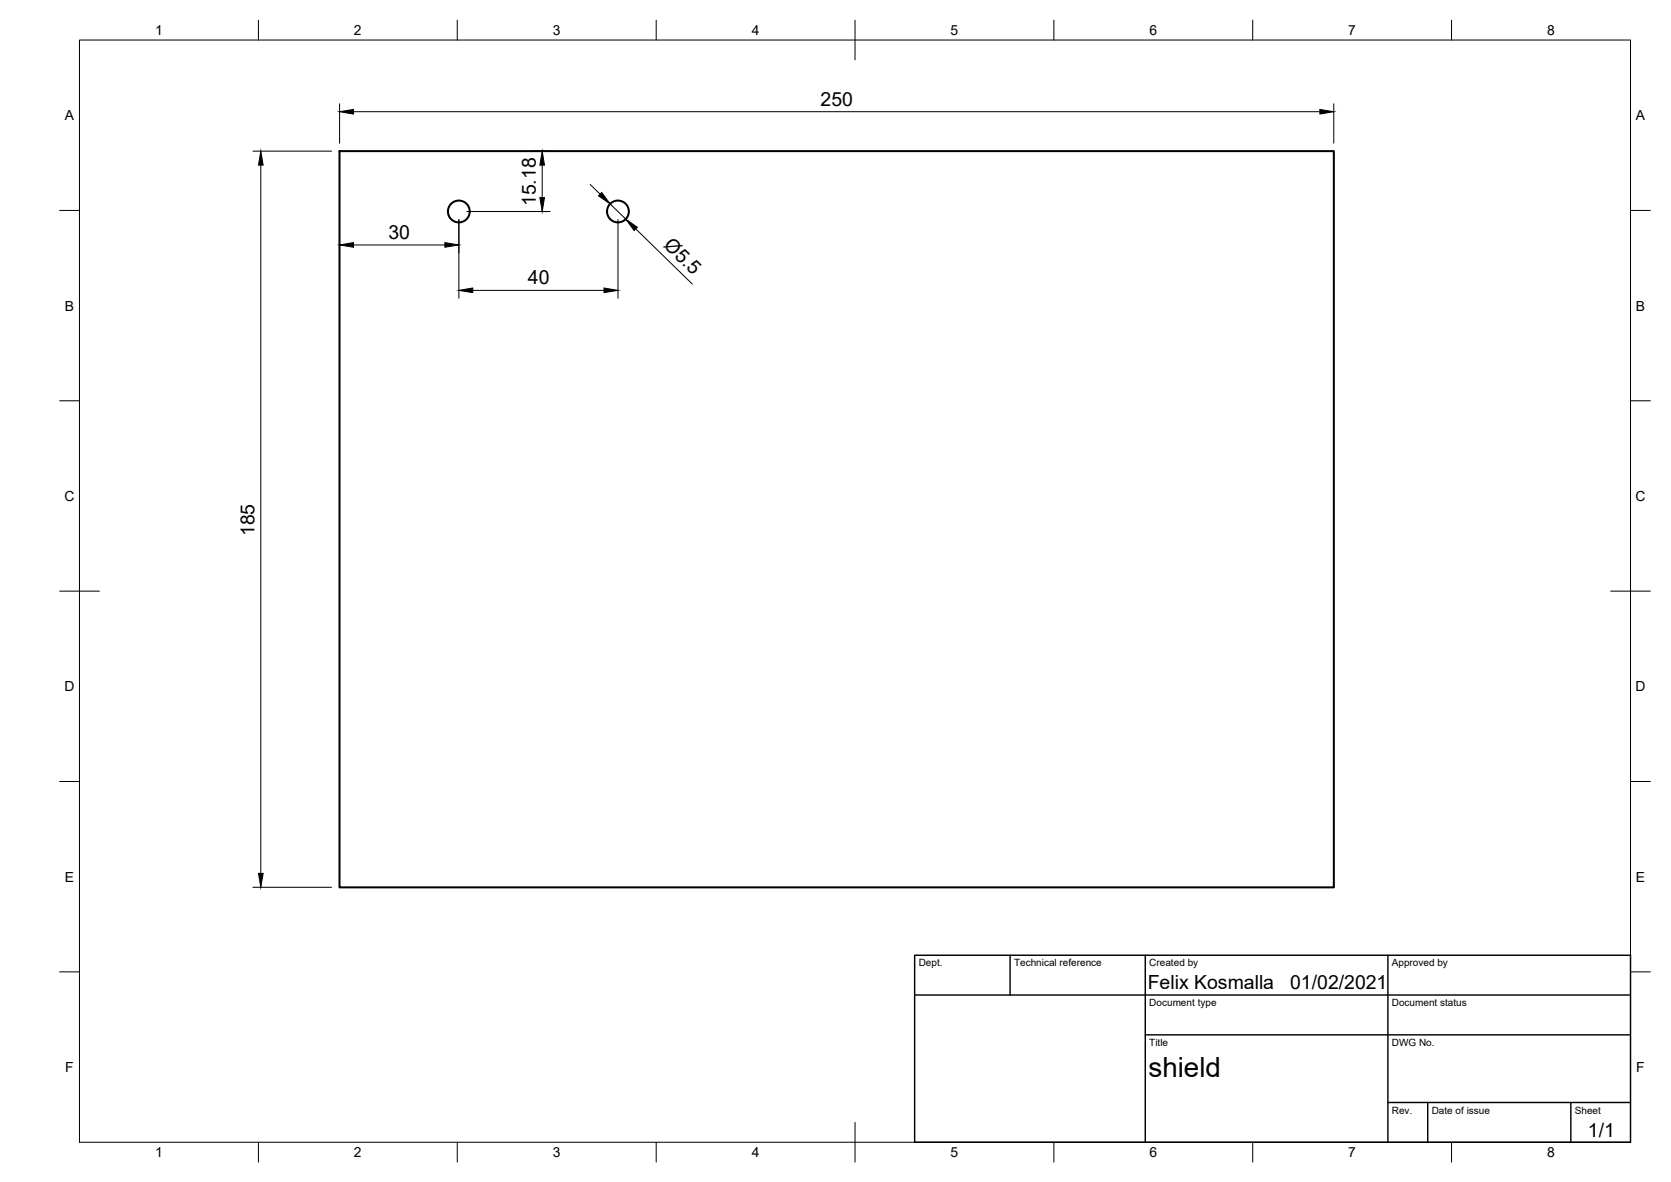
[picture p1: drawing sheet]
<svg xmlns="http://www.w3.org/2000/svg" width="420mm" height="297mm" viewBox="0 0 420 297" stroke-linecap="round" stroke-linejoin="round" font-family="sans-serif">
<!-- layer: Visible -->
<g fill="none" stroke="#000" stroke-width=".51">
<path d="M85.4 38h250v185h-250z"/>
<circle cx="115.4" cy="53.1" r="2.74"/>
<circle cx="155.4" cy="53.1" r="2.74"/>
</g>
<!-- layer: Border -->
<g fill="none" stroke="#000" stroke-width=".25">
<path d="M20 10.1h390v276.9h-390zM65 5.1v5M115 5.1v5M165 5.1v5M215 5.1v10M265 5.1v5M315 5.1v5M365 5.1v5M15 52.9h5M410 52.9h5M15 100.7h5M410 100.7h5"/>
<path d="M15 148.6h10M405 148.6h10M15 196.4h5M410 196.4h5M15 244.2h5M410 244.2h5M65 287v5M115 287v5M165 287v5M215 282.1v9.9M265 287v5M315 287v5"/>
<path d="M365 287v5"/>
</g>
<!-- layer: TitleBlock -->
<path d="M230 240.1h180v46.9h-180zM230 250h180M254 240.1v9.9M288 240.1v46.9M349 240.1v46.9M288 260.1h122M349 277.1h61M359 277.1v9.9M395 277.1v9.9" fill="none" stroke="#000" stroke-width=".36"/>
<!-- layer: Dimensions -->
<g fill="none" stroke="#000" stroke-width=".25">
<path d="M63.6 38h19.8M85.4 26.1v9.9M88.9 28.1h243M134.1 38h4.2M335.4 26.1v9.9M65.6 41.5v178M115.4 55.2v19.8M117.4 53.2h20.9M136.3 41.5v8.2M148.4 46.4l2.5 2.4M153.4 51.3l4 3.8M155.4 55.2v19.8"/>
<path d="M159.9 57.5l14.2 13.9M88.9 61.6h23M118.9 73h33M63.6 223h19.8"/>
</g>
<path d="M85.4 28.1l3.5-.6v1.2zM331.9 27.5l3.5 .6-3.5 .6zM65.6 38l.6 3.5h-1.2zM135.7 49.7h1.2l-.6 3.5zM136.3 38l.6 3.5h-1.2zM151.3 48.4l2.1 2.9-2.9-2.1zM157.4 55.1l2.9 2-.9 .8zM85.4 61.6l3.5-.6v1.1zM111.9 61l3.5 .6-3.5 .5zM115.4 73l3.5-.6v1.1zM151.9 72.4l3.5 .6-3.5 .5zM65 219.5h1.2l-.6 3.5z" fill="#000" stroke="#000" stroke-width=".25"/>
<text font-size="7" x="288.8" y="270.6">shield</text>
<g font-size="4.9">
<text x="206.3" y="26.5">250</text>
<text x="134.8" y="51.8" transform="rotate(-90 134.8 51.8)">15.18</text>
<text x="97.7" y="60">30</text>
<text x="166.7" y="61.9" transform="rotate(44 166.7 61.9)">Ø5.5</text>
<text x="132.7" y="71.4">40</text>
<text x="64" y="134.7" transform="rotate(-90 64 134.7)">185</text>
<text x="288.6" y="248.5">Felix Kosmalla</text>
<text x="324.4" y="248.6">01/02/2021</text>
<text x="399.3" y="285.8">1/1</text>
</g>
<g font-size="3.5">
<text x="39" y="8.8">1</text>
<text x="89" y="8.8">2</text>
<text x="139" y="8.8">3</text>
<text x="189" y="8.8">4</text>
<text x="239" y="8.8">5</text>
<text x="289" y="8.8">6</text>
<text x="339" y="8.8">7</text>
<text x="389" y="8.8">8</text>
<text x="16.3" y="30.2">A</text>
<text x="411.3" y="30.2">A</text>
<text x="16.3" y="78">B</text>
<text x="411.3" y="78">B</text>
<text x="16.2" y="125.9">C</text>
<text x="411.2" y="125.9">C</text>
<text x="16.2" y="173.7">D</text>
<text x="411.2" y="173.7">D</text>
<text x="16.3" y="221.6">E</text>
<text x="411.3" y="221.6">E</text>
<text x="16.4" y="269.4">F</text>
<text x="411.4" y="269.4">F</text>
<text x="39" y="290.8">1</text>
<text x="89" y="290.8">2</text>
<text x="139" y="290.8">3</text>
<text x="189" y="290.8">4</text>
<text x="239" y="290.8">5</text>
<text x="289" y="290.8">6</text>
<text x="339" y="290.8">7</text>
<text x="389" y="290.8">8</text>
</g>
<g font-size="2.5">
<text x="231" y="242.9">Dept.</text>
<text x="255" y="242.9">Technical reference</text>
<text x="289" y="242.9">Created by</text>
<text x="350" y="242.9">Approved by</text>
<text x="289" y="252.8">Document type</text>
<text x="350" y="252.8">Document status</text>
<text x="289" y="262.9">Title</text>
<text x="350" y="262.9">DWG No.</text>
<text x="350" y="279.9">Rev.</text>
<text x="360" y="279.9">Date of issue</text>
<text x="396" y="279.9">Sheet</text>
</g>
</svg>
